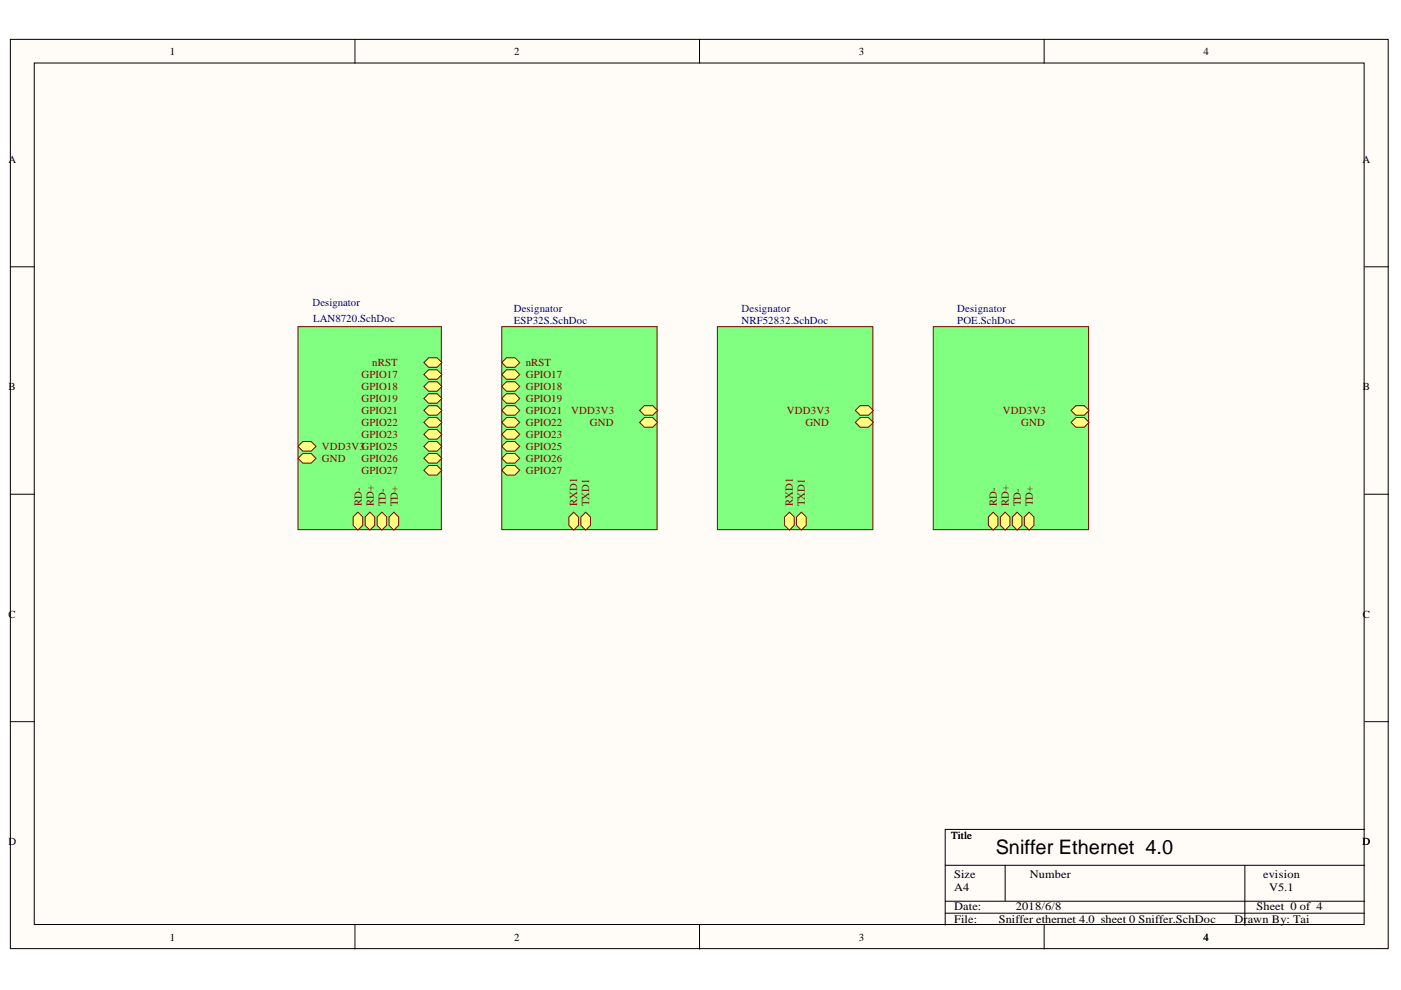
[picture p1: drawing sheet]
<svg xmlns="http://www.w3.org/2000/svg" width="297mm" height="210mm" viewBox="0 0 297 210" stroke-linecap="round" stroke-linejoin="round" font-family="sans-serif">
<g fill="#fffcf8" stroke="#000" stroke-width=".21">
<path d="M2.2 8.3h292.1v192.8h-292.1z"/>
<path d="M7.3 13.4h281.9v182.6h-281.9z"/>
</g>
<g fill="none" stroke="#000" stroke-width=".21">
<path d="M75.3 8.3v5.1M148.3 8.3v5.1M221.4 8.3v5.1M2.2 56.6h5.1M289.3 56.6h5.1M2.2 104.8h5.1M289.3 104.8h5.1M2.2 153h5.1M289.3 153h5.1M289.3 175.9h-88.9v20.3M75.3 196.2v5M148.3 196.2v5"/>
<path d="M200.4 183.5h88.9M200.4 191.1h88.9M200.4 193.6h88.9M213.1 183.5v7.6M221.4 196.2v5M263.9 183.5v12.7"/>
</g>
<path d="M63.2 69.3h30.4v43h-30.4z" fill="#80ff80" stroke="#800000" stroke-width=".21"/>
<path d="M89.9 76.9l1-1h1.8l1 1-1 1h-1.8z" fill-rule="evenodd" fill="#ffff80"/>
<path d="M89.9 76.9l1-1h1.8l1 1-1 1h-1.8z" fill="none" stroke="#800000" stroke-width=".21"/>
<path d="M89.9 79.4l1-1h1.8l1 1-1 1h-1.8z" fill-rule="evenodd" fill="#ffff80"/>
<path d="M89.9 79.4l1-1h1.8l1 1-1 1h-1.8z" fill="none" stroke="#800000" stroke-width=".21"/>
<path d="M89.9 81.9l1-1h1.8l1 1-1 1.1h-1.8z" fill-rule="evenodd" fill="#ffff80"/>
<path d="M89.9 81.9l1-1h1.8l1 1-1 1.1h-1.8z" fill="none" stroke="#800000" stroke-width=".21"/>
<path d="M89.9 84.5l1-1h1.8l1 1-1 1h-1.8z" fill-rule="evenodd" fill="#ffff80"/>
<path d="M89.9 84.5l1-1h1.8l1 1-1 1h-1.8z" fill="none" stroke="#800000" stroke-width=".21"/>
<path d="M89.9 87l1-1h1.8l1 1-1 1h-1.8z" fill-rule="evenodd" fill="#ffff80"/>
<path d="M89.9 87l1-1h1.8l1 1-1 1h-1.8z" fill="none" stroke="#800000" stroke-width=".21"/>
<path d="M89.9 89.6l1-1.1h1.8l1 1.1-1 1h-1.8z" fill-rule="evenodd" fill="#ffff80"/>
<path d="M89.9 89.6l1-1.1h1.8l1 1.1-1 1h-1.8z" fill="none" stroke="#800000" stroke-width=".21"/>
<path d="M89.9 92.1l1-1h1.8l1 1-1 1h-1.8z" fill-rule="evenodd" fill="#ffff80"/>
<path d="M89.9 92.1l1-1h1.8l1 1-1 1h-1.8z" fill="none" stroke="#800000" stroke-width=".21"/>
<path d="M89.9 94.6l1-1h1.8l1 1-1 1.1h-1.8z" fill-rule="evenodd" fill="#ffff80"/>
<path d="M89.9 94.6l1-1h1.8l1 1-1 1.1h-1.8z" fill="none" stroke="#800000" stroke-width=".21"/>
<path d="M89.9 97.2l1-1h1.8l1 1-1 1h-1.8z" fill-rule="evenodd" fill="#ffff80"/>
<path d="M89.9 97.2l1-1h1.8l1 1-1 1h-1.8z" fill="none" stroke="#800000" stroke-width=".21"/>
<path d="M89.9 99.7l1-1h1.8l1 1-1 1h-1.8z" fill-rule="evenodd" fill="#ffff80"/>
<path d="M89.9 99.7l1-1h1.8l1 1-1 1h-1.8z" fill="none" stroke="#800000" stroke-width=".21"/>
<path d="M82.5 109.6l1-1 1 1v1.8l-1 1-1-1z" fill-rule="evenodd" fill="#ffff80"/>
<path d="M82.5 109.6l1-1 1 1v1.8l-1 1-1-1z" fill="none" stroke="#800000" stroke-width=".21"/>
<path d="M80 109.6l1-1 1 1v1.8l-1 1-1-1z" fill-rule="evenodd" fill="#ffff80"/>
<path d="M80 109.6l1-1 1 1v1.8l-1 1-1-1z" fill="none" stroke="#800000" stroke-width=".21"/>
<path d="M77.4 109.6l1-1 1 1v1.8l-1 1-1-1z" fill-rule="evenodd" fill="#ffff80"/>
<path d="M77.4 109.6l1-1 1 1v1.8l-1 1-1-1z" fill="none" stroke="#800000" stroke-width=".21"/>
<path d="M74.9 109.6l1-1 1 1v1.8l-1 1-1-1z" fill-rule="evenodd" fill="#ffff80"/>
<path d="M74.9 109.6l1-1 1 1v1.8l-1 1-1-1z" fill="none" stroke="#800000" stroke-width=".21"/>
<path d="M63.2 97.2l1-1h1.8l1 1-1 1h-1.8z" fill-rule="evenodd" fill="#ffff80"/>
<path d="M63.2 97.2l1-1h1.8l1 1-1 1h-1.8z" fill="none" stroke="#800000" stroke-width=".21"/>
<path d="M63.2 94.6l1-1h1.8l1 1-1 1.1h-1.8z" fill-rule="evenodd" fill="#ffff80"/>
<path d="M63.2 94.6l1-1h1.8l1 1-1 1.1h-1.8z" fill="none" stroke="#800000" stroke-width=".21"/>
<path d="M106.4 69.3h32.9v43h-32.9z" fill="#80ff80" stroke="#800000" stroke-width=".21"/>
<path d="M106.4 76.9l1-1h1.8l1 1-1 1h-1.8z" fill-rule="evenodd" fill="#ffff80"/>
<path d="M106.4 76.9l1-1h1.8l1 1-1 1h-1.8z" fill="none" stroke="#800000" stroke-width=".21"/>
<path d="M106.4 79.4l1-1h1.8l1 1-1 1h-1.8z" fill-rule="evenodd" fill="#ffff80"/>
<path d="M106.4 79.4l1-1h1.8l1 1-1 1h-1.8z" fill="none" stroke="#800000" stroke-width=".21"/>
<path d="M106.4 81.9l1-1h1.8l1 1-1 1.1h-1.8z" fill-rule="evenodd" fill="#ffff80"/>
<path d="M106.4 81.9l1-1h1.8l1 1-1 1.1h-1.8z" fill="none" stroke="#800000" stroke-width=".21"/>
<path d="M106.4 84.5l1-1h1.8l1 1-1 1h-1.8z" fill-rule="evenodd" fill="#ffff80"/>
<path d="M106.4 84.5l1-1h1.8l1 1-1 1h-1.8z" fill="none" stroke="#800000" stroke-width=".21"/>
<path d="M106.4 87l1-1h1.8l1 1-1 1h-1.8z" fill-rule="evenodd" fill="#ffff80"/>
<path d="M106.4 87l1-1h1.8l1 1-1 1h-1.8z" fill="none" stroke="#800000" stroke-width=".21"/>
<path d="M106.4 89.6l1-1.1h1.8l1 1.1-1 1h-1.8z" fill-rule="evenodd" fill="#ffff80"/>
<path d="M106.4 89.6l1-1.1h1.8l1 1.1-1 1h-1.8z" fill="none" stroke="#800000" stroke-width=".21"/>
<path d="M106.4 92.1l1-1h1.8l1 1-1 1h-1.8z" fill-rule="evenodd" fill="#ffff80"/>
<path d="M106.4 92.1l1-1h1.8l1 1-1 1h-1.8z" fill="none" stroke="#800000" stroke-width=".21"/>
<path d="M106.4 94.6l1-1h1.8l1 1-1 1.1h-1.8z" fill-rule="evenodd" fill="#ffff80"/>
<path d="M106.4 94.6l1-1h1.8l1 1-1 1.1h-1.8z" fill="none" stroke="#800000" stroke-width=".21"/>
<path d="M106.4 97.2l1-1h1.8l1 1-1 1h-1.8z" fill-rule="evenodd" fill="#ffff80"/>
<path d="M106.4 97.2l1-1h1.8l1 1-1 1h-1.8z" fill="none" stroke="#800000" stroke-width=".21"/>
<path d="M106.4 99.7l1-1h1.8l1 1-1 1h-1.8z" fill-rule="evenodd" fill="#ffff80"/>
<path d="M106.4 99.7l1-1h1.8l1 1-1 1h-1.8z" fill="none" stroke="#800000" stroke-width=".21"/>
<path d="M135.6 89.6l1-1.1h1.8l1 1.1-1 1h-1.8z" fill-rule="evenodd" fill="#ffff80"/>
<path d="M135.6 89.6l1-1.1h1.8l1 1.1-1 1h-1.8z" fill="none" stroke="#800000" stroke-width=".21"/>
<path d="M135.6 87l1-1h1.8l1 1-1 1h-1.8z" fill-rule="evenodd" fill="#ffff80"/>
<path d="M135.6 87l1-1h1.8l1 1-1 1h-1.8z" fill="none" stroke="#800000" stroke-width=".21"/>
<path d="M120.6 109.6l1-1 1 1v1.8l-1 1-1-1z" fill-rule="evenodd" fill="#ffff80"/>
<path d="M120.6 109.6l1-1 1 1v1.8l-1 1-1-1z" fill="none" stroke="#800000" stroke-width=".21"/>
<path d="M123.2 109.6l1-1 1 1v1.8l-1 1-1-1z" fill-rule="evenodd" fill="#ffff80"/>
<path d="M123.2 109.6l1-1 1 1v1.8l-1 1-1-1z" fill="none" stroke="#800000" stroke-width=".21"/>
<path d="M197.9 69.3h32.9v43h-32.9z" fill="#80ff80" stroke="#800000" stroke-width=".21"/>
<path d="M217.2 109.6l1-1 1 1v1.8l-1 1-1-1z" fill-rule="evenodd" fill="#ffff80"/>
<path d="M217.2 109.6l1-1 1 1v1.8l-1 1-1-1z" fill="none" stroke="#800000" stroke-width=".21"/>
<path d="M214.6 109.6l1.1-1 1 1v1.8l-1 1-1.1-1z" fill-rule="evenodd" fill="#ffff80"/>
<path d="M214.6 109.6l1.1-1 1 1v1.8l-1 1-1.1-1z" fill="none" stroke="#800000" stroke-width=".21"/>
<path d="M212.1 109.6l1-1 1 1v1.8l-1 1-1-1z" fill-rule="evenodd" fill="#ffff80"/>
<path d="M212.1 109.6l1-1 1 1v1.8l-1 1-1-1z" fill="none" stroke="#800000" stroke-width=".21"/>
<path d="M209.6 109.6l1-1 1 1v1.8l-1 1-1-1z" fill-rule="evenodd" fill="#ffff80"/>
<path d="M209.6 109.6l1-1 1 1v1.8l-1 1-1-1z" fill="none" stroke="#800000" stroke-width=".21"/>
<path d="M227.1 89.6l1-1.1h1.8l1 1.1-1 1h-1.8z" fill-rule="evenodd" fill="#ffff80"/>
<path d="M227.1 89.6l1-1.1h1.8l1 1.1-1 1h-1.8z" fill="none" stroke="#800000" stroke-width=".21"/>
<path d="M227.1 87l1-1h1.8l1 1-1 1h-1.8z" fill-rule="evenodd" fill="#ffff80"/>
<path d="M227.1 87l1-1h1.8l1 1-1 1h-1.8z" fill="none" stroke="#800000" stroke-width=".21"/>
<path d="M152.1 69.3h33v43h-33z" fill="#80ff80" stroke="#800000" stroke-width=".21"/>
<path d="M166.4 109.6l1-1 1 1v1.8l-1 1-1-1z" fill-rule="evenodd" fill="#ffff80"/>
<path d="M166.4 109.6l1-1 1 1v1.8l-1 1-1-1z" fill="none" stroke="#800000" stroke-width=".21"/>
<path d="M168.9 109.6l1-1 1 1v1.8l-1 1-1-1z" fill-rule="evenodd" fill="#ffff80"/>
<path d="M168.9 109.6l1-1 1 1v1.8l-1 1-1-1z" fill="none" stroke="#800000" stroke-width=".21"/>
<path d="M181.3 89.6l1.1-1.1h1.7l1.1 1.1-1.1 1h-1.7z" fill-rule="evenodd" fill="#ffff80"/>
<path d="M181.3 89.6l1.1-1.1h1.7l1.1 1.1-1.1 1h-1.7z" fill="none" stroke="#800000" stroke-width=".21"/>
<path d="M181.3 87l1.1-1h1.7l1.1 1-1.1 1h-1.7z" fill-rule="evenodd" fill="#ffff80"/>
<path d="M181.3 87l1.1-1h1.7l1.1 1-1.1 1h-1.7z" fill="none" stroke="#800000" stroke-width=".21"/>
<text font-size="4.2" x="211.1" y="181.1">Sniffer Ethernet 4.0</text>
<g font-size="2.4">
<text x="202.3" y="186.1">Size</text>
<text x="202.3" y="188.8">A4</text>
<text x="218.3" y="186.1">Number</text>
<text x="267.8" y="186.1">evision</text>
<text x="269.1" y="188.8">V5.1</text>
<text x="202.3" y="192.9">Date:</text>
<text x="202.3" y="195.6">File:</text>
<text x="211.8" y="195.6">Sniffer ethernet 4.0 sheet 0 Sniffer.SchDoc</text>
<text x="215.4" y="192.9">2018/6/8</text>
<text x="261.7" y="195.6">Drawn By: Tai</text>
<text x="266.4" y="192.9">Sheet 0 of 4</text>
</g>
<g font-size="2.3">
<text x="36" y="11.7">1</text>
<text x="109" y="11.7">2</text>
<text x="182.1" y="11.7">3</text>
<text x="255.1" y="11.7">4</text>
<text x="1.8" y="34.5">A</text>
<text x="288.9" y="34.5">A</text>
<text x="1.8" y="82.7">B</text>
<text x="289" y="82.7">B</text>
<text x="1.8" y="130.9">C</text>
<text x="289" y="130.9">C</text>
<text x="1.8" y="179.2">D</text>
<text x="201.7" y="177.9">Title</text>
<text x="288.9" y="179.2">D</text>
<text x="36" y="199.5">1</text>
<text x="109" y="199.5">2</text>
<text x="182.1" y="199.5">3</text>
<text x="255.1" y="199.5">4</text>
</g>
<g font-size="2.3" fill="#000080">
<text x="66.3" y="64.9">Designator</text>
<text x="66.4" y="68.2">LAN8720.SchDoc</text>
<text x="108.9" y="66.2">Designator</text>
<text x="108.9" y="68.8">ESP32S.SchDoc</text>
<text x="157.2" y="66.2">Designator</text>
<text x="157.2" y="68.8">NRF52832.SchDoc</text>
<text x="203" y="68.8">POE.SchDoc</text>
<text x="203" y="66.2">Designator</text>
</g>
<g font-size="2.3" fill="#800000">
<text x="78.9" y="77.6">nRST</text>
<text x="111.5" y="77.6">nRST</text>
<text x="76.6" y="80.2">GPIO17</text>
<text x="76.6" y="82.7">GPIO18</text>
<text x="111.5" y="80.2">GPIO17</text>
<text x="111.5" y="82.7">GPIO18</text>
<text x="76.6" y="85.2">GPIO19</text>
<text x="76.6" y="87.8">GPIO21</text>
<text x="111.5" y="85.2">GPIO19</text>
<text x="111.5" y="87.8">GPIO21</text>
<text x="121.1" y="87.8">VDD3V3</text>
<text x="166.9" y="87.8">VDD3V3</text>
<text x="212.6" y="87.8">VDD3V3</text>
<text x="68.2" y="95.4">VDD3V3GPIO25</text>
<text x="76.6" y="90.3">GPIO22</text>
<text x="76.6" y="92.8">GPIO23</text>
<text x="111.5" y="90.3">GPIO22</text>
<text x="111.5" y="92.8">GPIO23</text>
<text x="111.5" y="95.4">GPIO25</text>
<text x="125.1" y="90.3">GND</text>
<text x="170.7" y="90.3">GND</text>
<text x="216.5" y="90.3">GND</text>
<text x="68.2" y="97.9">GND</text>
<text x="76.6" y="97.9">GPIO26</text>
<text x="76.6" y="100.4">GPIO27</text>
<text x="111.5" y="97.9">GPIO26</text>
<text x="111.5" y="100.4">GPIO27</text>
<text x="76.7" y="107.3" transform="rotate(-90 76.7 107.3)">RD-</text>
<text x="79.2" y="107.3" transform="rotate(-90 79.2 107.3)">RD+</text>
<text x="81.8" y="107.3" transform="rotate(-90 81.8 107.3)">TD-</text>
<text x="84.3" y="107.3" transform="rotate(-90 84.3 107.3)">TD+</text>
<text x="122.4" y="107.3" transform="rotate(-90 122.4 107.3)">RXD1</text>
<text x="124.9" y="107.3" transform="rotate(-90 124.9 107.3)">TXD1</text>
<text x="168.1" y="107.3" transform="rotate(-90 168.1 107.3)">RXD1</text>
<text x="170.7" y="107.3" transform="rotate(-90 170.7 107.3)">TXD1</text>
<text x="211.3" y="107.3" transform="rotate(-90 211.3 107.3)">RD-</text>
<text x="213.9" y="107.3" transform="rotate(-90 213.9 107.3)">RD+</text>
<text x="216.4" y="107.3" transform="rotate(-90 216.4 107.3)">TD-</text>
<text x="219" y="107.3" transform="rotate(-90 219 107.3)">TD+</text>
</g>
</svg>
